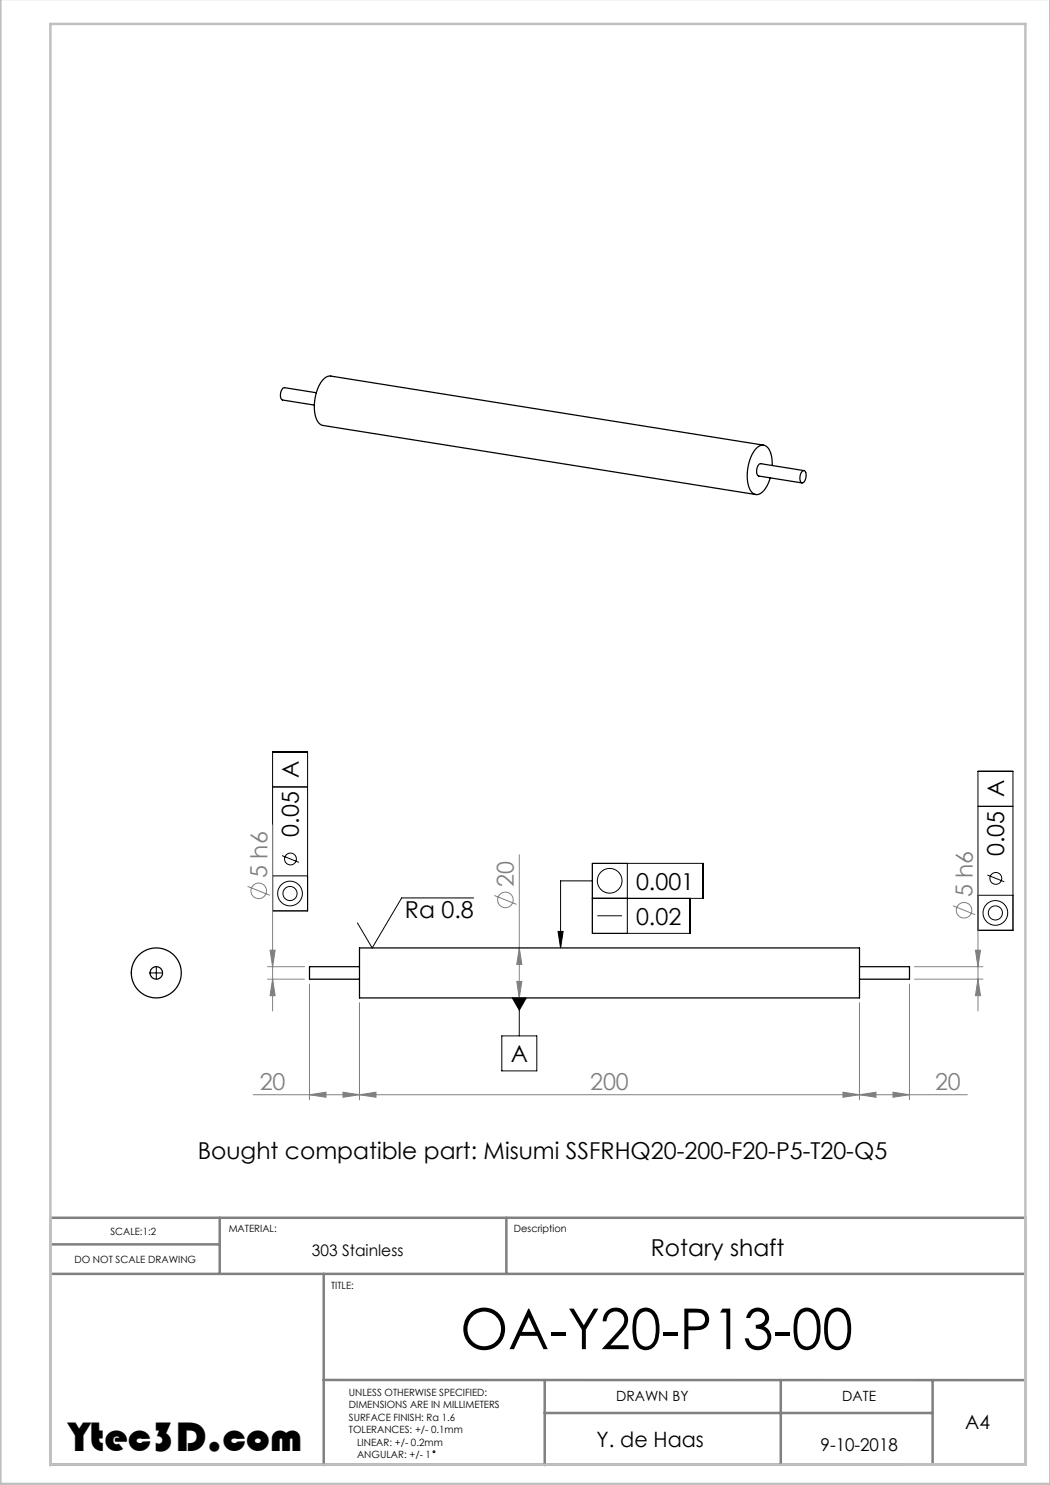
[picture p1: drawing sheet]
<svg xmlns="http://www.w3.org/2000/svg" width="210mm" height="297mm" viewBox="0 0 210 297" stroke-linecap="round" stroke-linejoin="round" font-family="sans-serif">
<g fill="none" stroke="#000" stroke-width=".2">
<path d="M54.5 150.4h7v31.8h-7zM54.5 157.4h7M195.6 154.3h7v31.8h-7zM54.5 175.2h7M56.4 171.1l3.4 1.4M94.7 179.6h-14.4l-5.9 10-2.9-5M118.5 176.2h-6.4v13.4M125.5 172.7v14M138 179.7v7h-19.5v-14h22.1v7h-22.1M195.6 179.1h7M195.6 161.3h7M197.5 175l3.4 1.4"/>
<path d="M30 194.6h2.5M31.3 193.3v2.5M102.5 199.6h2.8l-1.4 2.4zM103.9 199.6v7.6M111.6 186.3h1l-.5 3.3zM119.5 183.2h4.9M100.4 207.2h7v7h-7z"/>
<circle cx="58" cy="178.7" r="2.47"/>
<circle cx="58" cy="178.7" r="1.41"/>
<circle cx="58.1" cy="171.8" r="1.18"/>
<circle cx="121.9" cy="176.2" r="2.47"/>
<circle cx="199.2" cy="175.7" r="1.18"/>
<circle cx="199.1" cy="182.6" r="2.47"/>
<circle cx="199.1" cy="182.6" r="1.41"/>
<circle cx="86.8" cy="290.4" r=".19"/>
</g>
<path d="M10.1 248.9h33.8M10.1 254.8h195M43.9 243.6v11.2M64.7 254.8v38.2M101.3 243.6v11.2M64.7 276h140.4M108.9 276v17M156.2 276v16.9M186.5 276v16.9M10.1 292.9h195v-49.3h-195v49.4M108.9 282.6h77.6" fill="none" stroke="#808080" stroke-width=".5"/>
<path d="M.1 -.1v296.9h210M10.1 292.9h195v-288.1h-195v288.2" fill="none" stroke="#c0c0c0" stroke-width=".5"/>
<g fill="none" stroke="#808080" stroke-width=".2">
<path d="M49.5 177.3l4.5 1.8M54.5 165v37.2M98.9 179.1l4.4 1.8M103.9 171v28.6M195.6 168.9v33.3M53.5 193.3h7.4M53.5 195.8h7.4M54 190h1l-.5 3.3zM54.5 195.8l.5 3.3h-1zM61.9 196.8v23.1M103.4 196.3h1l-.5 3.3zM103.9 189.6l.5 3.3h-1z"/>
<path d="M181.9 196.8v23.1M182.9 193.3h13.7M182.9 195.8h13.7M190.6 181.2l4.4 1.7M195.1 190h1l-.5 3.3zM195.6 195.8l.5 3.3h-1zM50.6 218.9h142.9M61.9 218.9l3.3-.5v1.1zM68.6 218.4l3.3 .5-3.3 .6zM71.9 218.9l3.3-.5v1.1zM71.9 200.6v19.3M168.6 218.4l3.3 .5-3.3 .6z"/>
<path d="M171.9 200.6v19.3M171.9 218.9l3.3-.5v1.1zM178.6 218.4l3.3 .5-3.3 .6z"/>
<circle cx="51.7" cy="178.2" r="1.56"/>
<circle cx="101.1" cy="180" r="1.56"/>
<circle cx="192.8" cy="182.1" r="1.56"/>
</g>
<path d="M111.6 186.3h1l-.5 3.3zM102.5 199.6l1.4 2.4 1.4-2.4z" fill="#000"/>
<g fill="#808080">
<path d="M168.6 218.4l3.3 .5-3.3 .6zM71.9 218.9l3.3-.5v1.1z"/>
<path d="M61.9 218.9l3.3-.5v1.1zM68.6 218.4l3.3 .5-3.3 .6zM171.9 218.9l3.3-.5v1.1zM178.6 218.4l3.3 .5-3.3 .6z"/>
<path d="M103.9 189.6l.5 3.3h-1zM103.4 196.3h1l-.5 3.3zM54 190h1l-.5 3.3zM54.5 195.8l.5 3.3h-1zM195.1 190h1l-.5 3.3zM195.6 195.8l.5 3.3h-1z"/>
</g>
<g fill="none" stroke="#000" stroke-width=".25">
<path d="M63.3 78.5l-6.4-1a1.6 1.6 0 0 0-.4 2.5l6.4 1M152.7 89l-86.5-13.8a2.72 2.72 0 0 0-2.4 2 8.4 8.4 0 0 0-.2 7.2l.4 .4 .6 .3 86.6 13.8M154.4 93.1a4.2 4.2 0 0 0-1.4-4 2.19 2.19 0 0 0-2.5 1.6 8.5 8.5 0 0 0-.3 7.5 1.48 1.48 0 0 0 2.6-.1l.6-1 .6-1.5M160.5 94.2a.53 .53 0 0 1 .6 .1 .53 .53 0 0 1 .1 .6 1.32 1.32 0 0 1-.9 1.7 1.81 1.81 0 0 1 .2-2.4zM160.8 94.1l-8.7-1.4a1.6 1.6 0 0 0-.4 2.5l8.7 1.4M71.9 189.6h100v10h-100zM71.9 193.3h-10v2.5h10M171.9 193.3h10v2.5h-10"/>
<circle cx="31.3" cy="194.6" r="5"/>
<circle cx="31.3" cy="194.6" r="1.25"/>
</g>
<text font-size="11.3" x="92" y="269.8">OA-Y20-P13-00</text>
<text font-size="8.5" x="13.8" y="290.3">Ytec3D.com</text>
<g font-size="4.7">
<text x="59.8" y="155.6" transform="rotate(-90 59.8 155.6)">A</text>
<text x="200.9" y="159.5" transform="rotate(-90 200.9 159.5)">A</text>
<text x="59.8" y="167.3" transform="rotate(-90 59.8 167.3)">0.05</text>
<text x="200.9" y="171.2" transform="rotate(-90 200.9 171.2)">0.05</text>
<text x="127.2" y="177.9">0.001</text>
<text x="81" y="183.6">Ra 0.8</text>
<text x="127.2" y="184.9">0.02</text>
<text x="102.1" y="212.4">A</text>
<text x="39.6" y="231.9">Bought compatible part: Misumi SSFRHQ20-200-F20-P5-T20-Q5</text>
<text x="130.2" y="251.2">Rotary shaft</text>
</g>
<g font-size="4.7" fill="#808080">
<text x="53.5" y="175.6" transform="rotate(-90 53.5 175.6)">5 h6</text>
<text x="102.8" y="177.4" transform="rotate(-90 102.8 177.4)">20</text>
<text x="194.5" y="179.5" transform="rotate(-90 194.5 179.5)">5 h6</text>
<text x="51.9" y="217.9">20</text>
<text x="118" y="217.9">200</text>
<text x="187" y="217.9">20</text>
</g>
<text font-size="4.2" x="119.3" y="289.4">Y. de Haas</text>
<text font-size="3.9" x="193.1" y="285.8">A4</text>
<text font-size="3.5" x="164.1" y="290.3">9-10-2018</text>
<text font-size="3.2" x="62.4" y="251.2">303 Stainless</text>
<g font-size="2.8">
<text x="123.2" y="280.2">DRAWN BY</text>
<text x="168.5" y="280.2">DATE</text>
</g>
<g font-size="2">
<text x="22.1" y="246.9">SCALE:1:2</text>
<text x="45.7" y="246.5">MATERIAL:</text>
<text x="102.8" y="246.5">Description</text>
<text x="14.9" y="252.5">DO NOT SCALE DRAWING</text>
<text x="66.2" y="257.7">TITLE:</text>
<text x="69.8" y="279.2">UNLESS OTHERWISE SPECIFIED:</text>
<text x="69.8" y="281.7">DIMENSIONS ARE IN MILLIMETERS</text>
<text x="69.8" y="284.2">SURFACE FINISH: Ra 1.6</text>
<text x="69.8" y="286.7">TOLERANCES: +/- 0.1mm</text>
<text x="71.4" y="291.7">ANGULAR: +/- 1</text>
<text x="71.4" y="289.2">LINEAR: +/- 0.2mm</text>
</g>
</svg>
